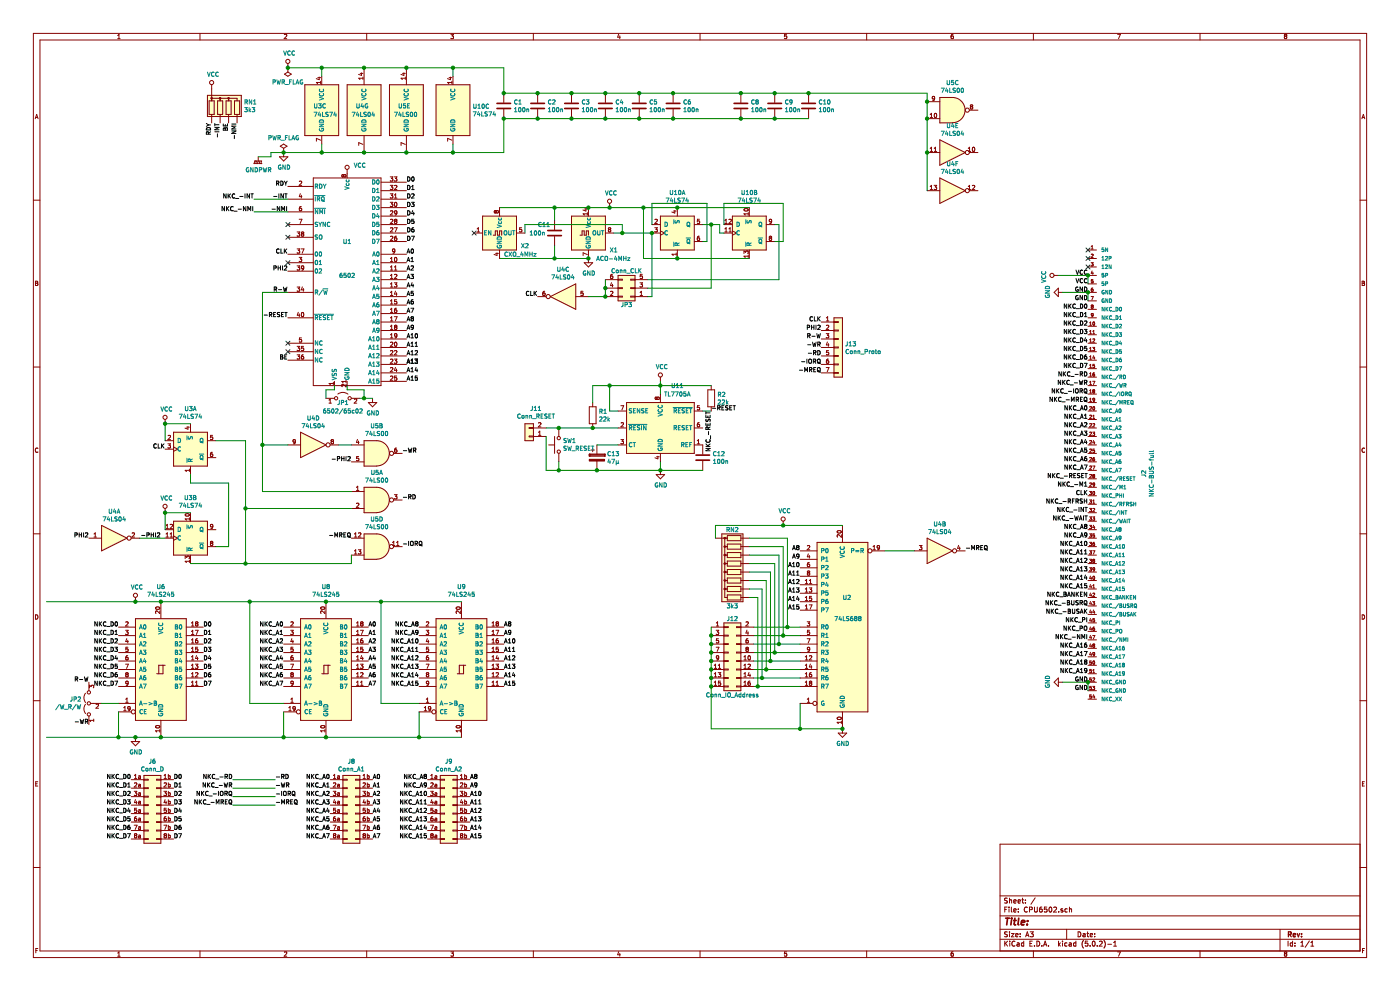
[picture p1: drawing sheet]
EESchema Schematic File Version 4
LIBS:CPU6502-cache
EELAYER 26 0
EELAYER END
$Descr A3 16535 11693
encoding utf-8
Sheet 1 1
Title ""
Date ""
Rev ""
Comp ""
Comment1 ""
Comment2 ""
Comment3 ""
Comment4 ""
$EndDescr
$Comp
L CPU6502-rescue:6502-cbm U1
U 1 1
P 4100 2850
F 0 "U1" H 4100 2850 50  0000 C CNN
F 1 "6502" H 4100 2450 50  0000 C CNN
F 2 "Package_DIP:DIP-40_W15.24mm" H 4100 2850 50  0001 C CNN
F 3 "" H 4100 2850 50  0000 C CNN
	1    4100 2850
	1    0    0    -1  
$EndComp
$Comp
L 74xx:74LS74 U3
U 1 1
P 2250 5300
F 0 "U3" H 2250 5778 50  0000 C CNN
F 1 "74LS74" H 2250 5687 50  0000 C CNN
F 2 "Package_DIP:DIP-14_W7.62mm" H 2250 5300 50  0001 C CNN
F 3 "74xx/74hc_hct74.pdf" H 2250 5300 50  0001 C CNN
	1    2250 5300
	1    0    0    -1  
$EndComp
$Comp
L 74xx:74LS74 U3
U 2 1
P 2250 6350
F 0 "U3" H 2250 6828 50  0000 C CNN
F 1 "74LS74" H 2250 6737 50  0000 C CNN
F 2 "Package_DIP:DIP-14_W7.62mm" H 2250 6350 50  0001 C CNN
F 3 "74xx/74hc_hct74.pdf" H 2250 6350 50  0001 C CNN
	2    2250 6350
	1    0    0    -1  
$EndComp
$Comp
L 74xx:74LS14 U4
U 1 1
P 1350 6350
F 0 "U4" H 1350 6667 50  0000 C CNN
F 1 "74LS04" H 1350 6576 50  0000 C CNN
F 2 "Package_DIP:DIP-14_W7.62mm" H 1350 6350 50  0001 C CNN
F 3 "http://www.ti.com/lit/gpn/sn74LS14" H 1350 6350 50  0001 C CNN
	1    1350 6350
	1    0    0    -1  
$EndComp
$Comp
L 74xx:74LS14 U4
U 4 1
P 3700 5250
F 0 "U4" H 3700 5567 50  0000 C CNN
F 1 "74LS04" H 3700 5476 50  0000 C CNN
F 2 "Package_DIP:DIP-14_W7.62mm" H 3700 5250 50  0001 C CNN
F 3 "http://www.ti.com/lit/gpn/sn74LS14" H 3700 5250 50  0001 C CNN
	4    3700 5250
	1    0    0    -1  
$EndComp
$Comp
L 74xx:74LS14 U4
U 2 1
P 11100 6500
F 0 "U4" H 11100 6817 50  0000 C CNN
F 1 "74LS04" H 11100 6726 50  0000 C CNN
F 2 "Package_DIP:DIP-14_W7.62mm" H 11100 6500 50  0001 C CNN
F 3 "http://www.ti.com/lit/gpn/sn74LS14" H 11100 6500 50  0001 C CNN
	2    11100 6500
	1    0    0    -1  
$EndComp
$Comp
L 74xx:74LS688 U2
U 1 1
P 9950 7400
F 0 "U2" H 9950 7750 50  0000 L CNN
F 1 "74LS688" H 9850 7500 50  0000 L CNN
F 2 "Package_DIP:DIP-20_W7.62mm" H 9950 7400 50  0001 C CNN
F 3 "http://www.ti.com/lit/gpn/sn74LS688" H 9950 7400 50  0001 C CNN
	1    9950 7400
	1    0    0    -1  
$EndComp
Wire Wire Line
	10450 6500 10800 6500
$Comp
L Oscillator:ACO-xxxMHz X1
U 1 1
P 6950 2750
F 0 "X1" H 7300 2550 50  0000 R CNN
F 1 "ACO-4MHz" H 7450 2450 50  0000 R CNN
F 2 "Oscillator:Oscillator_DIP-14" H 7400 2400 50  0001 C CNN
F 3 "http://www.conwin.com/datasheets/cx/cx030.pdf" H 6850 2750 50  0001 C CNN
	1    6950 2750
	1    0    0    -1  
$EndComp
$Comp
L 74xx:74LS00 U5
U 2 1
P 4450 5350
F 0 "U5" H 4450 5675 50  0000 C CNN
F 1 "74LS00" H 4450 5584 50  0000 C CNN
F 2 "Package_DIP:DIP-14_W7.62mm" H 4450 5350 50  0001 C CNN
F 3 "http://www.ti.com/lit/gpn/sn74ls00" H 4450 5350 50  0001 C CNN
	2    4450 5350
	1    0    0    -1  
$EndComp
$Comp
L 74xx:74LS00 U5
U 1 1
P 4450 5900
F 0 "U5" H 4450 6225 50  0000 C CNN
F 1 "74LS00" H 4450 6134 50  0000 C CNN
F 2 "Package_DIP:DIP-14_W7.62mm" H 4450 5900 50  0001 C CNN
F 3 "http://www.ti.com/lit/gpn/sn74ls00" H 4450 5900 50  0001 C CNN
	1    4450 5900
	1    0    0    -1  
$EndComp
$Comp
L 74xx:74LS00 U5
U 4 1
P 4450 6450
F 0 "U5" H 4450 6775 50  0000 C CNN
F 1 "74LS00" H 4450 6684 50  0000 C CNN
F 2 "Package_DIP:DIP-14_W7.62mm" H 4450 6450 50  0001 C CNN
F 3 "http://www.ti.com/lit/gpn/sn74ls00" H 4450 6450 50  0001 C CNN
	4    4450 6450
	1    0    0    -1  
$EndComp
Wire Wire Line
	4000 5250 4150 5250
$Comp
L power:PWR_FLAG #FLG0101
U 1 1
P 3350 1800
F 0 "#FLG0101" H 3350 1875 50  0001 C CNN
F 1 "PWR_FLAG" H 3350 1974 50  0000 C CNN
F 2 "" H 3350 1800 50  0001 C CNN
F 3 "~" H 3350 1800 50  0001 C CNN
	1    3350 1800
	1    0    0    -1  
$EndComp
$Comp
L power:PWR_FLAG #FLG0102
U 1 1
P 3400 800
F 0 "#FLG0102" H 3400 875 50  0001 C CNN
F 1 "PWR_FLAG" H 3400 973 50  0000 C CNN
F 2 "" H 3400 800 50  0001 C CNN
F 3 "~" H 3400 800 50  0001 C CNN
	1    3400 800 
	-1   0    0    1   
$EndComp
$Comp
L power:GND #PWR0101
U 1 1
P 3350 1800
F 0 "#PWR0101" H 3350 1550 50  0001 C CNN
F 1 "GND" H 3355 1627 50  0000 C CNN
F 2 "" H 3350 1800 50  0001 C CNN
F 3 "" H 3350 1800 50  0001 C CNN
	1    3350 1800
	1    0    0    -1  
$EndComp
$Comp
L power:VCC #PWR0102
U 1 1
P 3400 800
F 0 "#PWR0102" H 3400 650 50  0001 C CNN
F 1 "VCC" H 3417 973 50  0000 C CNN
F 2 "" H 3400 800 50  0001 C CNN
F 3 "" H 3400 800 50  0001 C CNN
	1    3400 800 
	1    0    0    -1  
$EndComp
$Comp
L power:GND #PWR0103
U 1 1
P 6950 3050
F 0 "#PWR0103" H 6950 2800 50  0001 C CNN
F 1 "GND" H 6955 2877 50  0000 C CNN
F 2 "" H 6950 3050 50  0001 C CNN
F 3 "" H 6950 3050 50  0001 C CNN
	1    6950 3050
	1    0    0    -1  
$EndComp
$Comp
L power:VCC #PWR0104
U 1 1
P 7200 2450
F 0 "#PWR0104" H 7200 2300 50  0001 C CNN
F 1 "VCC" H 7217 2623 50  0000 C CNN
F 2 "" H 7200 2450 50  0001 C CNN
F 3 "" H 7200 2450 50  0001 C CNN
	1    7200 2450
	1    0    0    -1  
$EndComp
$Comp
L power:GNDPWR #PWR0105
U 1 1
P 3050 1850
F 0 "#PWR0105" H 3050 1650 50  0001 C CNN
F 1 "GNDPWR" H 3054 1696 50  0000 C CNN
F 2 "" H 3050 1800 50  0001 C CNN
F 3 "" H 3050 1800 50  0001 C CNN
	1    3050 1850
	1    0    0    -1  
$EndComp
Wire Wire Line
	3200 1800 3350 1800
Connection ~ 3350 1800
Wire Wire Line
	3050 1850 3200 1850
Wire Wire Line
	3200 1850 3200 1800
$Comp
L power:GND #PWR0106
U 1 1
P 9950 8600
F 0 "#PWR0106" H 9950 8350 50  0001 C CNN
F 1 "GND" H 9955 8427 50  0000 C CNN
F 2 "" H 9950 8600 50  0001 C CNN
F 3 "" H 9950 8600 50  0001 C CNN
	1    9950 8600
	1    0    0    -1  
$EndComp
$Comp
L power:GND #PWR0107
U 1 1
P 4400 4700
F 0 "#PWR0107" H 4400 4450 50  0001 C CNN
F 1 "GND" H 4405 4527 50  0000 C CNN
F 2 "" H 4400 4700 50  0001 C CNN
F 3 "" H 4400 4700 50  0001 C CNN
	1    4400 4700
	1    0    0    -1  
$EndComp
$Comp
L power:VCC #PWR0108
U 1 1
P 9250 6200
F 0 "#PWR0108" H 9250 6050 50  0001 C CNN
F 1 "VCC" H 9267 6373 50  0000 C CNN
F 2 "" H 9250 6200 50  0001 C CNN
F 3 "" H 9250 6200 50  0001 C CNN
	1    9250 6200
	1    0    0    -1  
$EndComp
$Comp
L power:VCC #PWR0109
U 1 1
P 4100 2050
F 0 "#PWR0109" H 4100 1900 50  0001 C CNN
F 1 "VCC" H 4250 2150 50  0000 C CNN
F 2 "" H 4100 2050 50  0001 C CNN
F 3 "" H 4100 2050 50  0001 C CNN
	1    4100 2050
	1    0    0    -1  
$EndComp
Text Label 9450 7100 2    50   ~ 0
A14
Text Label 9450 6900 2    50   ~ 0
A12
Text Label 9450 6700 2    50   ~ 0
A10
Text Label 9450 6500 2    50   ~ 0
A8
Text Label 9450 7200 2    50   ~ 0
A15
Text Label 9450 6600 2    50   ~ 0
A9
Text Label 9450 6800 2    50   ~ 0
A11
Text Label 9450 7000 2    50   ~ 0
A13
Text Label 4800 4500 0    50   ~ 0
A15
Text Label 4800 4400 0    50   ~ 0
A14
Text Label 4800 4300 0    50   ~ 0
A13
Text Label 4800 4200 0    50   ~ 0
A12
Text Label 4800 4300 0    50   ~ 0
A13
Text Label 4800 4100 0    50   ~ 0
A11
Text Label 4800 3000 0    50   ~ 0
A0
Text Label 4800 3100 0    50   ~ 0
A1
Text Label 4800 3200 0    50   ~ 0
A2
Text Label 4800 3300 0    50   ~ 0
A3
Text Label 4800 3400 0    50   ~ 0
A4
Text Label 4800 3500 0    50   ~ 0
A5
Text Label 4800 3600 0    50   ~ 0
A6
Text Label 4800 3700 0    50   ~ 0
A7
Text Label 4800 3800 0    50   ~ 0
A8
Text Label 4800 3900 0    50   ~ 0
A9
Text Label 4800 4000 0    50   ~ 0
A10
Text Label 4800 2150 0    50   ~ 0
D0
Text Label 4800 2250 0    50   ~ 0
D1
Text Label 4800 2350 0    50   ~ 0
D2
Text Label 4800 2450 0    50   ~ 0
D3
Text Label 4800 2550 0    50   ~ 0
D4
Text Label 4800 2650 0    50   ~ 0
D5
Text Label 4800 2750 0    50   ~ 0
D6
Text Label 4800 2850 0    50   ~ 0
D7
Wire Wire Line
	3400 3450 3100 3450
Wire Wire Line
	3100 3450 3100 5250
Wire Wire Line
	3100 5800 4150 5800
Wire Wire Line
	3400 5250 3100 5250
Connection ~ 3100 5250
Wire Wire Line
	3100 5250 3100 5800
Wire Wire Line
	2250 6650 2900 6650
Wire Wire Line
	2550 5200 2900 5200
Wire Wire Line
	2900 5200 2900 6000
Connection ~ 2900 6650
Wire Wire Line
	2900 6650 4150 6650
Wire Wire Line
	4150 6000 2900 6000
Connection ~ 2900 6000
Wire Wire Line
	2900 6000 2900 6650
Wire Wire Line
	1950 5200 1950 5000
Wire Wire Line
	1950 5000 2250 5000
$Comp
L power:VCC #PWR0113
U 1 1
P 1950 5000
F 0 "#PWR0113" H 1950 4850 50  0001 C CNN
F 1 "VCC" H 1967 5173 50  0000 C CNN
F 2 "" H 1950 5000 50  0001 C CNN
F 3 "" H 1950 5000 50  0001 C CNN
	1    1950 5000
	1    0    0    -1  
$EndComp
Connection ~ 1950 5000
Text Label 1950 5300 2    50   ~ 0
CLK
Wire Wire Line
	2250 5600 2250 5700
Wire Wire Line
	2250 5700 2700 5700
Wire Wire Line
	2700 5700 2700 6450
Wire Wire Line
	2700 6450 2550 6450
Wire Wire Line
	1950 6250 1950 6050
Wire Wire Line
	1950 6050 2250 6050
$Comp
L power:VCC #PWR0114
U 1 1
P 1950 6050
F 0 "#PWR0114" H 1950 5900 50  0001 C CNN
F 1 "VCC" H 1967 6223 50  0000 C CNN
F 2 "" H 1950 6050 50  0001 C CNN
F 3 "" H 1950 6050 50  0001 C CNN
	1    1950 6050
	1    0    0    -1  
$EndComp
Connection ~ 1950 6050
$Comp
L Device:C C11
U 1 1
P 6550 2750
F 0 "C11" H 6350 2850 50  0000 L CNN
F 1 "100n" H 6250 2750 50  0000 L CNN
F 2 "Capacitor_THT:C_Disc_D3.0mm_W1.6mm_P2.50mm" H 6588 2600 50  0001 C CNN
F 3 "~" H 6550 2750 50  0001 C CNN
	1    6550 2750
	1    0    0    -1  
$EndComp
Wire Wire Line
	6550 2600 6550 2450
Wire Wire Line
	6550 2450 6950 2450
Connection ~ 6950 2450
Wire Wire Line
	6550 2900 6550 3050
Wire Wire Line
	6550 3050 6950 3050
Connection ~ 6950 3050
Text Label 3400 3200 2    50   ~ 0
PHI2
Text Label 1050 6350 2    50   ~ 0
PHI2
Text Label 4750 5350 0    50   ~ 0
-WR
Text Label 4750 5900 0    50   ~ 0
-RD
Text Label 4750 6450 0    50   ~ 0
-IORQ
Text Label 2600 1450 3    50   ~ 0
-INT
Text Label 2800 1450 3    50   ~ 0
-NMI
Text Label 2500 1450 3    50   ~ 0
RDY
Text Label 2700 1450 3    50   ~ 0
BE
NoConn ~ 3400 4050
NoConn ~ 3400 3100
NoConn ~ 3400 4150
NoConn ~ 3400 2650
NoConn ~ 3400 2800
Text Label 3400 2200 2    50   ~ 0
RDY
Text Label 3400 2350 2    50   ~ 0
-INT
Text Label 3400 2500 2    50   ~ 0
-NMI
Text Label 3400 4250 2    50   ~ 0
BE
Text Label 11400 6500 0    50   ~ 0
-MREQ
Text Label 4150 6350 2    50   ~ 0
-MREQ
Text Label 4150 5450 2    50   ~ 0
-PHI2
Text Label 1900 6350 2    50   ~ 0
-PHI2
Wire Wire Line
	1650 6350 1950 6350
Text Label 3400 3000 2    50   ~ 0
CLK
$Comp
L CPU6502-rescue:NKC-BUS-full-lib-rene J2
U 1 1
P 12450 3500
F 0 "J2" H 14539 2442 50  0000 C CNN
F 1 "NKC-BUS-full" H 14539 2351 50  0000 C CNN
F 2 "rene:NKC-BUS-full" H 12450 3500 50  0001 C CNN
F 3 "" H 12450 3500 50  0001 C CNN
	1    12450 3500
	0    -1   1    0   
$EndComp
$Comp
L power:VCC #PWR0116
U 1 1
P 12500 3250
F 0 "#PWR0116" H 12500 3100 50  0001 C CNN
F 1 "VCC" H 12517 3423 50  0000 C CNN
F 2 "" H 12500 3250 50  0001 C CNN
F 3 "" H 12500 3250 50  0001 C CNN
	1    12500 3250
	0    -1   1    0   
$EndComp
Wire Wire Line
	12850 3350 12850 3250
$Comp
L power:GND #PWR0117
U 1 1
P 12550 3450
F 0 "#PWR0117" H 12550 3200 50  0001 C CNN
F 1 "GND" H 12555 3277 50  0000 C CNN
F 2 "" H 12550 3450 50  0001 C CNN
F 3 "" H 12550 3450 50  0001 C CNN
	1    12550 3450
	0    1    -1   0   
$EndComp
NoConn ~ 12850 2950
NoConn ~ 12850 3050
NoConn ~ 12850 3150
$Comp
L power:GND #PWR0118
U 1 1
P 12550 8050
F 0 "#PWR0118" H 12550 7800 50  0001 C CNN
F 1 "GND" H 12555 7877 50  0000 C CNN
F 2 "" H 12550 8050 50  0001 C CNN
F 3 "" H 12550 8050 50  0001 C CNN
	1    12550 8050
	0    1    -1   0   
$EndComp
Text Label 12850 5850 2    50   ~ 0
CLK
$Comp
L 74xx:74LS74 U3
U 3 1
P 3800 1300
F 0 "U3" H 3700 1350 50  0000 L CNN
F 1 "74LS74" H 3700 1250 50  0000 L CNN
F 2 "Package_DIP:DIP-14_W7.62mm" H 3800 1300 50  0001 C CNN
F 3 "74xx/74hc_hct74.pdf" H 3800 1300 50  0001 C CNN
	3    3800 1300
	1    0    0    -1  
$EndComp
$Comp
L 74xx:74LS04 U4
U 7 1
P 4300 1300
F 0 "U4" H 4200 1350 50  0000 L CNN
F 1 "74LS04" H 4150 1250 50  0000 L CNN
F 2 "Package_DIP:DIP-14_W7.62mm" H 4300 1300 50  0001 C CNN
F 3 "http://www.ti.com/lit/gpn/sn74LS04" H 4300 1300 50  0001 C CNN
	7    4300 1300
	1    0    0    -1  
$EndComp
$Comp
L 74xx:74LS00 U5
U 5 1
P 4800 1300
F 0 "U5" H 4700 1350 50  0000 L CNN
F 1 "74LS00" H 4650 1250 50  0000 L CNN
F 2 "Package_DIP:DIP-14_W7.62mm" H 4800 1300 50  0001 C CNN
F 3 "http://www.ti.com/lit/gpn/sn74ls00" H 4800 1300 50  0001 C CNN
	5    4800 1300
	1    0    0    -1  
$EndComp
Wire Wire Line
	3800 800  3800 900 
Wire Wire Line
	3800 1800 3800 1700
Wire Wire Line
	3800 800  3400 800 
Connection ~ 3800 800 
Connection ~ 3400 800 
Wire Wire Line
	3800 1800 3350 1800
Connection ~ 3800 1800
$Comp
L 74xx:74LS245 U6
U 1 1
P 1900 7900
F 0 "U6" H 1900 8878 50  0000 C CNN
F 1 "74LS245" H 1900 8787 50  0000 C CNN
F 2 "Package_DIP:DIP-20_W7.62mm" H 1900 7900 50  0001 C CNN
F 3 "http://www.ti.com/lit/gpn/sn74LS245" H 1900 7900 50  0001 C CNN
	1    1900 7900
	1    0    0    -1  
$EndComp
Text Label 1400 7400 2    50   ~ 0
NKC_D0
Text Label 1400 7500 2    50   ~ 0
NKC_D1
Text Label 1400 7600 2    50   ~ 0
NKC_D2
Text Label 1400 7700 2    50   ~ 0
NKC_D3
Text Label 1400 7800 2    50   ~ 0
NKC_D4
Text Label 1400 7900 2    50   ~ 0
NKC_D5
Text Label 1400 8000 2    50   ~ 0
NKC_D6
Text Label 1400 8100 2    50   ~ 0
NKC_D7
Text Label 2400 7400 0    50   ~ 0
D0
Text Label 2400 7500 0    50   ~ 0
D1
Text Label 2400 7600 0    50   ~ 0
D2
Text Label 2400 7700 0    50   ~ 0
D3
Text Label 2400 7800 0    50   ~ 0
D4
Text Label 2400 7900 0    50   ~ 0
D5
Text Label 2400 8000 0    50   ~ 0
D6
Text Label 2400 8100 0    50   ~ 0
D7
Text Label 12850 3250 2    50   ~ 0
VCC
Text Label 12850 3350 2    50   ~ 0
VCC
Text Label 12850 3450 2    50   ~ 0
GND
Text Label 12850 3550 2    50   ~ 0
GND
Text Label 12850 3650 2    50   ~ 0
NKC_D0
Text Label 12850 3750 2    50   ~ 0
NKC_D1
Text Label 12850 3850 2    50   ~ 0
NKC_D2
Text Label 12850 3950 2    50   ~ 0
NKC_D3
Text Label 12850 4050 2    50   ~ 0
NKC_D4
Text Label 12850 4150 2    50   ~ 0
NKC_D5
Text Label 12850 4250 2    50   ~ 0
NKC_D6
Text Label 12850 4350 2    50   ~ 0
NKC_D7
Connection ~ 12850 3250
Text Label 12850 4450 2    50   ~ 0
NKC_-RD
Text Label 12850 4550 2    50   ~ 0
NKC_-WR
Text Label 12850 4650 2    50   ~ 0
NKC_-IORQ
Text Label 12850 4750 2    50   ~ 0
NKC_-MREQ
Wire Wire Line
	12850 3250 12500 3250
Wire Wire Line
	12850 3450 12850 3550
Wire Wire Line
	12850 3450 12550 3450
Connection ~ 12850 3450
Text Label 12850 4850 2    50   ~ 0
NKC_A0
Text Label 12850 4950 2    50   ~ 0
NKC_A1
Text Label 12850 5050 2    50   ~ 0
NKC_A2
Text Label 12850 5150 2    50   ~ 0
NKC_A3
Text Label 12850 5250 2    50   ~ 0
NKC_A4
Text Label 12850 5350 2    50   ~ 0
NKC_A5
Text Label 12850 5450 2    50   ~ 0
NKC_A6
Text Label 12850 5550 2    50   ~ 0
NKC_A7
Text Label 12850 6250 2    50   ~ 0
NKC_A8
Text Label 12850 6350 2    50   ~ 0
NKC_A9
Text Label 12850 6450 2    50   ~ 0
NKC_A10
Text Label 12850 6550 2    50   ~ 0
NKC_A11
Text Label 12850 6650 2    50   ~ 0
NKC_A12
Text Label 12850 6750 2    50   ~ 0
NKC_A13
Text Label 12850 6850 2    50   ~ 0
NKC_A14
Text Label 12850 6950 2    50   ~ 0
NKC_A15
Text Label 12850 5650 2    50   ~ 0
NKC_-RESET
Text Label 12850 5750 2    50   ~ 0
NKC_-M1
Text Label 12850 5950 2    50   ~ 0
NKC_-RFRSH
Text Label 12850 6050 2    50   ~ 0
NKC_-INT
Text Label 12850 6150 2    50   ~ 0
NKC_-WAIT
Text Label 12850 7050 2    50   ~ 0
NKC_BANKEN
Text Label 12850 7150 2    50   ~ 0
NKC_-BUSRQ
Text Label 12850 7250 2    50   ~ 0
NKC_-BUSAK
Text Label 12850 7350 2    50   ~ 0
NKC_PI
Text Label 12850 7450 2    50   ~ 0
NKC_PO
Text Label 12850 7550 2    50   ~ 0
NKC_-NMI
Text Label 12850 7650 2    50   ~ 0
NKC_A16
Text Label 12850 7750 2    50   ~ 0
NKC_A17
Text Label 12850 7850 2    50   ~ 0
NKC_A18
Text Label 12850 7950 2    50   ~ 0
NKC_A19
Text Label 12850 8050 2    50   ~ 0
GND
Text Label 12850 8150 2    50   ~ 0
GND
Wire Wire Line
	12850 8050 12850 8150
Wire Wire Line
	12850 8050 12550 8050
Connection ~ 12850 8050
$Comp
L power:VCC #PWR0119
U 1 1
P 1600 7100
F 0 "#PWR0119" H 1600 6950 50  0001 C CNN
F 1 "VCC" H 1617 7273 50  0000 C CNN
F 2 "" H 1600 7100 50  0001 C CNN
F 3 "" H 1600 7100 50  0001 C CNN
	1    1600 7100
	1    0    0    -1  
$EndComp
$Comp
L power:GND #PWR0120
U 1 1
P 1600 8700
F 0 "#PWR0120" H 1600 8450 50  0001 C CNN
F 1 "GND" H 1605 8527 50  0000 C CNN
F 2 "" H 1600 8700 50  0001 C CNN
F 3 "" H 1600 8700 50  0001 C CNN
	1    1600 8700
	1    0    0    -1  
$EndComp
Wire Wire Line
	1600 7100 1900 7100
Wire Wire Line
	1600 8700 1900 8700
Connection ~ 1900 7100
Connection ~ 1900 8700
Text Label 3350 7400 2    50   ~ 0
NKC_A0
Text Label 3350 7500 2    50   ~ 0
NKC_A1
Text Label 3350 7600 2    50   ~ 0
NKC_A2
Text Label 3350 7700 2    50   ~ 0
NKC_A3
Text Label 3350 7800 2    50   ~ 0
NKC_A4
Text Label 3350 7900 2    50   ~ 0
NKC_A5
Text Label 3350 8000 2    50   ~ 0
NKC_A6
Text Label 3350 8100 2    50   ~ 0
NKC_A7
Text Label 4350 7400 0    50   ~ 0
A0
Text Label 4350 7500 0    50   ~ 0
A1
Text Label 4350 7600 0    50   ~ 0
A2
Text Label 4350 7700 0    50   ~ 0
A3
Text Label 4350 7800 0    50   ~ 0
A4
Text Label 4350 7900 0    50   ~ 0
A5
Text Label 4350 8000 0    50   ~ 0
A6
Text Label 4350 8100 0    50   ~ 0
A7
Text Label 4950 7400 2    50   ~ 0
NKC_A8
Text Label 4950 7500 2    50   ~ 0
NKC_A9
Text Label 4950 7600 2    50   ~ 0
NKC_A10
Text Label 4950 7700 2    50   ~ 0
NKC_A11
Text Label 4950 7800 2    50   ~ 0
NKC_A12
Text Label 4950 7900 2    50   ~ 0
NKC_A13
Text Label 4950 8000 2    50   ~ 0
NKC_A14
Text Label 4950 8100 2    50   ~ 0
NKC_A15
Text Label 5950 7400 0    50   ~ 0
A8
Text Label 5950 7500 0    50   ~ 0
A9
Text Label 5950 7600 0    50   ~ 0
A10
Text Label 5950 7700 0    50   ~ 0
A11
Text Label 5950 7800 0    50   ~ 0
A12
Text Label 5950 7900 0    50   ~ 0
A13
Text Label 5950 8000 0    50   ~ 0
A14
Text Label 5950 8100 0    50   ~ 0
A15
$Comp
L Device:R_Network04 RN1
U 1 1
P 2700 1250
F 0 "RN1" H 2880 1296 50  0000 L CNN
F 1 "3k3" H 2880 1205 50  0000 L CNN
F 2 "Resistor_THT:R_Array_SIP5" V 2975 1250 50  0001 C CNN
F 3 "http://www.vishay.com/docs/31509/csc.pdf" H 2700 1250 50  0001 C CNN
	1    2700 1250
	1    0    0    -1  
$EndComp
$Comp
L power:VCC #PWR0115
U 1 1
P 2500 1050
F 0 "#PWR0115" H 2500 900 50  0001 C CNN
F 1 "VCC" H 2517 1223 50  0000 C CNN
F 2 "" H 2500 1050 50  0001 C CNN
F 3 "" H 2500 1050 50  0001 C CNN
	1    2500 1050
	1    0    0    -1  
$EndComp
Connection ~ 4300 800 
Wire Wire Line
	4300 800  3800 800 
Connection ~ 4300 1800
Wire Wire Line
	4300 1800 3800 1800
Wire Wire Line
	4300 1800 4800 1800
Wire Wire Line
	4300 800  4800 800 
$Comp
L Device:C C1
U 1 1
P 5950 1250
F 0 "C1" H 6065 1296 50  0000 L CNN
F 1 "100n" H 6065 1205 50  0000 L CNN
F 2 "Capacitor_THT:C_Disc_D3.0mm_W1.6mm_P2.50mm" H 5988 1100 50  0001 C CNN
F 3 "~" H 5950 1250 50  0001 C CNN
	1    5950 1250
	1    0    0    -1  
$EndComp
$Comp
L Device:C C2
U 1 1
P 6350 1250
F 0 "C2" H 6465 1296 50  0000 L CNN
F 1 "100n" H 6465 1205 50  0000 L CNN
F 2 "Capacitor_THT:C_Disc_D3.0mm_W1.6mm_P2.50mm" H 6388 1100 50  0001 C CNN
F 3 "~" H 6350 1250 50  0001 C CNN
	1    6350 1250
	1    0    0    -1  
$EndComp
$Comp
L Device:C C3
U 1 1
P 6750 1250
F 0 "C3" H 6865 1296 50  0000 L CNN
F 1 "100n" H 6865 1205 50  0000 L CNN
F 2 "Capacitor_THT:C_Disc_D3.0mm_W1.6mm_P2.50mm" H 6788 1100 50  0001 C CNN
F 3 "~" H 6750 1250 50  0001 C CNN
	1    6750 1250
	1    0    0    -1  
$EndComp
$Comp
L Device:C C4
U 1 1
P 7150 1250
F 0 "C4" H 7265 1296 50  0000 L CNN
F 1 "100n" H 7265 1205 50  0000 L CNN
F 2 "Capacitor_THT:C_Disc_D3.0mm_W1.6mm_P2.50mm" H 7188 1100 50  0001 C CNN
F 3 "~" H 7150 1250 50  0001 C CNN
	1    7150 1250
	1    0    0    -1  
$EndComp
$Comp
L Device:C C5
U 1 1
P 7550 1250
F 0 "C5" H 7665 1296 50  0000 L CNN
F 1 "100n" H 7665 1205 50  0000 L CNN
F 2 "Capacitor_THT:C_Disc_D3.0mm_W1.6mm_P2.50mm" H 7588 1100 50  0001 C CNN
F 3 "~" H 7550 1250 50  0001 C CNN
	1    7550 1250
	1    0    0    -1  
$EndComp
$Comp
L Device:C C6
U 1 1
P 7950 1250
F 0 "C6" H 8065 1296 50  0000 L CNN
F 1 "100n" H 8065 1205 50  0000 L CNN
F 2 "Capacitor_THT:C_Disc_D3.0mm_W1.6mm_P2.50mm" H 7988 1100 50  0001 C CNN
F 3 "~" H 7950 1250 50  0001 C CNN
	1    7950 1250
	1    0    0    -1  
$EndComp
$Comp
L Device:C C8
U 1 1
P 8750 1250
F 0 "C8" H 8865 1296 50  0000 L CNN
F 1 "100n" H 8865 1205 50  0000 L CNN
F 2 "Capacitor_THT:C_Disc_D3.0mm_W1.6mm_P2.50mm" H 8788 1100 50  0001 C CNN
F 3 "~" H 8750 1250 50  0001 C CNN
	1    8750 1250
	1    0    0    -1  
$EndComp
$Comp
L Device:C C9
U 1 1
P 9150 1250
F 0 "C9" H 9265 1296 50  0000 L CNN
F 1 "100n" H 9265 1205 50  0000 L CNN
F 2 "Capacitor_THT:C_Disc_D3.0mm_W1.6mm_P2.50mm" H 9188 1100 50  0001 C CNN
F 3 "~" H 9150 1250 50  0001 C CNN
	1    9150 1250
	1    0    0    -1  
$EndComp
Wire Wire Line
	5950 1100 6350 1100
Wire Wire Line
	6350 1100 6750 1100
Connection ~ 6350 1100
Connection ~ 6750 1100
Wire Wire Line
	6750 1100 7150 1100
Connection ~ 7150 1100
Wire Wire Line
	7150 1100 7550 1100
Connection ~ 7550 1100
Wire Wire Line
	7550 1100 7950 1100
Connection ~ 7950 1100
Connection ~ 8750 1100
Wire Wire Line
	8750 1100 9150 1100
Wire Wire Line
	5950 1400 6350 1400
Connection ~ 6350 1400
Wire Wire Line
	6350 1400 6750 1400
Connection ~ 6750 1400
Wire Wire Line
	6750 1400 7150 1400
Connection ~ 7150 1400
Wire Wire Line
	7150 1400 7550 1400
Connection ~ 7550 1400
Wire Wire Line
	7550 1400 7950 1400
Connection ~ 7950 1400
Connection ~ 8750 1400
Wire Wire Line
	8750 1400 9150 1400
Wire Wire Line
	4800 800  5350 800 
Wire Wire Line
	5950 800  5950 1100
Connection ~ 4800 800 
Connection ~ 5950 1100
Wire Wire Line
	4800 1800 5350 1800
Wire Wire Line
	5950 1800 5950 1400
Connection ~ 4800 1800
Connection ~ 5950 1400
$Comp
L Connector_Generic:Conn_02x08_Row_Letter_Last J6
U 1 1
P 1750 9500
F 0 "J6" H 1800 10017 50  0000 C CNN
F 1 "Conn_D" H 1800 9926 50  0000 C CNN
F 2 "rene:Lötbrücke_8_2" H 1750 9500 50  0001 C CNN
F 3 "~" H 1750 9500 50  0001 C CNN
	1    1750 9500
	1    0    0    -1  
$EndComp
Text Label 1550 9200 2    50   ~ 0
NKC_D0
Text Label 1550 9300 2    50   ~ 0
NKC_D1
Text Label 1550 9400 2    50   ~ 0
NKC_D2
Text Label 1550 9500 2    50   ~ 0
NKC_D3
Text Label 1550 9600 2    50   ~ 0
NKC_D4
Text Label 1550 9700 2    50   ~ 0
NKC_D5
Text Label 1550 9800 2    50   ~ 0
NKC_D6
Text Label 1550 9900 2    50   ~ 0
NKC_D7
Text Label 2050 9200 0    50   ~ 0
D0
Text Label 2050 9300 0    50   ~ 0
D1
Text Label 2050 9400 0    50   ~ 0
D2
Text Label 2050 9500 0    50   ~ 0
D3
Text Label 2050 9600 0    50   ~ 0
D4
Text Label 2050 9700 0    50   ~ 0
D5
Text Label 2050 9800 0    50   ~ 0
D6
Text Label 2050 9900 0    50   ~ 0
D7
Text Label 2750 9200 2    50   ~ 0
NKC_-RD
Text Label 2750 9300 2    50   ~ 0
NKC_-WR
Text Label 2750 9400 2    50   ~ 0
NKC_-IORQ
Text Label 2750 9500 2    50   ~ 0
NKC_-MREQ
Text Label 3250 9200 0    50   ~ 0
-RD
Text Label 3250 9300 0    50   ~ 0
-WR
Text Label 3250 9400 0    50   ~ 0
-IORQ
Text Label 3250 9500 0    50   ~ 0
-MREQ
$Comp
L Connector_Generic:Conn_02x08_Row_Letter_Last J8
U 1 1
P 4100 9500
F 0 "J8" H 4150 10017 50  0000 C CNN
F 1 "Conn_A1" H 4150 9926 50  0000 C CNN
F 2 "rene:Lötbrücke_8_2" H 4100 9500 50  0001 C CNN
F 3 "~" H 4100 9500 50  0001 C CNN
	1    4100 9500
	1    0    0    -1  
$EndComp
Text Label 3900 9200 2    50   ~ 0
NKC_A0
Text Label 3900 9300 2    50   ~ 0
NKC_A1
Text Label 3900 9400 2    50   ~ 0
NKC_A2
Text Label 3900 9500 2    50   ~ 0
NKC_A3
Text Label 3900 9600 2    50   ~ 0
NKC_A4
Text Label 3900 9700 2    50   ~ 0
NKC_A5
Text Label 3900 9800 2    50   ~ 0
NKC_A6
Text Label 3900 9900 2    50   ~ 0
NKC_A7
Text Label 4400 9200 0    50   ~ 0
A0
Text Label 4400 9300 0    50   ~ 0
A1
Text Label 4400 9400 0    50   ~ 0
A2
Text Label 4400 9500 0    50   ~ 0
A3
Text Label 4400 9600 0    50   ~ 0
A4
Text Label 4400 9700 0    50   ~ 0
A5
Text Label 4400 9800 0    50   ~ 0
A6
Text Label 4400 9900 0    50   ~ 0
A7
$Comp
L Connector_Generic:Conn_02x08_Row_Letter_Last J9
U 1 1
P 5250 9500
F 0 "J9" H 5300 10017 50  0000 C CNN
F 1 "Conn_A2" H 5300 9926 50  0000 C CNN
F 2 "rene:Lötbrücke_8_2" H 5250 9500 50  0001 C CNN
F 3 "~" H 5250 9500 50  0001 C CNN
	1    5250 9500
	1    0    0    -1  
$EndComp
Text Label 5050 9200 2    50   ~ 0
NKC_A8
Text Label 5050 9300 2    50   ~ 0
NKC_A9
Text Label 5050 9400 2    50   ~ 0
NKC_A10
Text Label 5050 9500 2    50   ~ 0
NKC_A11
Text Label 5050 9600 2    50   ~ 0
NKC_A12
Text Label 5050 9700 2    50   ~ 0
NKC_A13
Text Label 5050 9800 2    50   ~ 0
NKC_A14
Text Label 5050 9900 2    50   ~ 0
NKC_A15
Text Label 5550 9200 0    50   ~ 0
A8
Text Label 5550 9300 0    50   ~ 0
A9
Text Label 5550 9400 0    50   ~ 0
A10
Text Label 5550 9500 0    50   ~ 0
A11
Text Label 5550 9600 0    50   ~ 0
A12
Text Label 5550 9700 0    50   ~ 0
A13
Text Label 5550 9800 0    50   ~ 0
A14
Text Label 5550 9900 0    50   ~ 0
A15
Text Label 1050 8550 2    50   ~ 0
-WR
$Comp
L 74xx:74LS74 U10
U 1 1
P 8000 2750
F 0 "U10" H 8000 3228 50  0000 C CNN
F 1 "74LS74" H 8000 3137 50  0000 C CNN
F 2 "Package_DIP:DIP-14_W7.62mm" H 8000 2750 50  0001 C CNN
F 3 "74xx/74hc_hct74.pdf" H 8000 2750 50  0001 C CNN
	1    8000 2750
	1    0    0    -1  
$EndComp
Wire Wire Line
	7700 2650 7700 2400
Wire Wire Line
	7700 2400 8350 2400
Wire Wire Line
	8350 2400 8350 2850
Wire Wire Line
	8350 2850 8300 2850
Wire Wire Line
	7600 3050 7600 2450
Wire Wire Line
	7600 2450 8000 2450
Wire Wire Line
	7600 2450 7200 2450
Connection ~ 7600 2450
Connection ~ 7200 2450
Wire Wire Line
	6950 2450 7200 2450
Wire Wire Line
	8400 2650 8300 2650
$Comp
L 74xx:74LS14 U4
U 3 1
P 6650 3500
F 0 "U4" H 6650 3183 50  0000 C CNN
F 1 "74LS04" H 6650 3274 50  0000 C CNN
F 2 "Package_DIP:DIP-14_W7.62mm" H 6650 3500 50  0001 C CNN
F 3 "http://www.ti.com/lit/gpn/sn74LS14" H 6650 3500 50  0001 C CNN
	3    6650 3500
	-1   0    0    1   
$EndComp
Text Label 6350 3500 2    50   ~ 0
CLK
$Comp
L 74xx:74LS74 U10
U 3 1
P 5350 1300
F 0 "U10" H 5580 1346 50  0000 L CNN
F 1 "74LS74" H 5580 1255 50  0000 L CNN
F 2 "Package_DIP:DIP-14_W7.62mm" H 5350 1300 50  0001 C CNN
F 3 "74xx/74hc_hct74.pdf" H 5350 1300 50  0001 C CNN
	3    5350 1300
	1    0    0    -1  
$EndComp
Wire Wire Line
	5350 900  5350 800 
Connection ~ 5350 800 
Wire Wire Line
	5350 800  5950 800 
Wire Wire Line
	5350 1700 5350 1800
Connection ~ 5350 1800
Wire Wire Line
	5350 1800 5950 1800
$Comp
L Device:C C10
U 1 1
P 9550 1250
F 0 "C10" H 9665 1296 50  0000 L CNN
F 1 "100n" H 9665 1205 50  0000 L CNN
F 2 "Capacitor_THT:C_Disc_D3.0mm_W1.6mm_P2.50mm" H 9588 1100 50  0001 C CNN
F 3 "~" H 9550 1250 50  0001 C CNN
	1    9550 1250
	1    0    0    -1  
$EndComp
Wire Wire Line
	9550 1100 9150 1100
Connection ~ 9150 1100
Wire Wire Line
	9550 1400 9150 1400
Connection ~ 9150 1400
$Comp
L Power_Supervisor:TL7705A U11
U 1 1
P 7800 5050
F 0 "U11" H 8000 5550 50  0000 C CNN
F 1 "TL7705A" H 8000 5450 50  0000 C CNN
F 2 "Package_DIP:DIP-8_W7.62mm" H 7800 5050 50  0001 C CNN
F 3 "http://www.ti.com.cn/cn/lit/ds/symlink/tl7705a.pdf" H 7800 5050 50  0001 C CNN
	1    7800 5050
	1    0    0    -1  
$EndComp
$Comp
L power:GND #PWR0122
U 1 1
P 7800 5550
F 0 "#PWR0122" H 7800 5300 50  0001 C CNN
F 1 "GND" H 7805 5377 50  0000 C CNN
F 2 "" H 7800 5550 50  0001 C CNN
F 3 "" H 7800 5550 50  0001 C CNN
	1    7800 5550
	1    0    0    -1  
$EndComp
$Comp
L power:VCC #PWR0123
U 1 1
P 7800 4500
F 0 "#PWR0123" H 7800 4350 50  0001 C CNN
F 1 "VCC" H 7817 4673 50  0000 C CNN
F 2 "" H 7800 4500 50  0001 C CNN
F 3 "" H 7800 4500 50  0001 C CNN
	1    7800 4500
	1    0    0    -1  
$EndComp
$Comp
L Device:C C12
U 1 1
P 8300 5400
F 0 "C12" H 8415 5446 50  0000 L CNN
F 1 "100n" H 8415 5355 50  0000 L CNN
F 2 "Capacitor_THT:C_Disc_D3.0mm_W1.6mm_P2.50mm" H 8338 5250 50  0001 C CNN
F 3 "~" H 8300 5400 50  0001 C CNN
	1    8300 5400
	1    0    0    -1  
$EndComp
Wire Wire Line
	7300 4850 7200 4850
Connection ~ 7800 4550
$Comp
L Device:R R2
U 1 1
P 8400 4700
F 0 "R2" H 8470 4746 50  0000 L CNN
F 1 "22k" H 8470 4655 50  0000 L CNN
F 2 "Resistor_THT:R_Axial_DIN0207_L6.3mm_D2.5mm_P2.54mm_Vertical" V 8330 4700 50  0001 C CNN
F 3 "~" H 8400 4700 50  0001 C CNN
	1    8400 4700
	1    0    0    -1  
$EndComp
$Comp
L Device:R R1
U 1 1
P 7000 4900
F 0 "R1" H 7070 4946 50  0000 L CNN
F 1 "22k" H 7070 4855 50  0000 L CNN
F 2 "Resistor_THT:R_Axial_DIN0207_L6.3mm_D2.5mm_P2.54mm_Vertical" V 6930 4900 50  0001 C CNN
F 3 "~" H 7000 4900 50  0001 C CNN
	1    7000 4900
	1    0    0    -1  
$EndComp
Wire Wire Line
	8300 4850 8400 4850
Wire Wire Line
	8400 4550 7800 4550
Wire Wire Line
	7800 4500 7800 4550
Wire Wire Line
	7800 4550 7800 4650
Wire Wire Line
	7200 4550 7800 4550
Wire Wire Line
	7200 4550 7200 4850
Wire Wire Line
	7000 4750 7000 4550
Wire Wire Line
	7000 4550 7200 4550
Connection ~ 7200 4550
Wire Wire Line
	7000 5050 7300 5050
Wire Wire Line
	7800 5550 8300 5550
Wire Wire Line
	7800 5450 7800 5550
Connection ~ 7800 5550
$Comp
L Device:CP C13
U 1 1
P 7050 5400
F 0 "C13" H 7168 5446 50  0000 L CNN
F 1 "47µ" H 7168 5355 50  0000 L CNN
F 2 "Capacitor_THT:CP_Radial_D8.0mm_P3.50mm" H 7088 5250 50  0001 C CNN
F 3 "~" H 7050 5400 50  0001 C CNN
	1    7050 5400
	1    0    0    -1  
$EndComp
Wire Wire Line
	7300 5250 7050 5250
Wire Wire Line
	7050 5550 7800 5550
Text Label 8400 4850 0    50   ~ 0
-RESET
$Comp
L Connector_Generic:Conn_01x02 J11
U 1 1
P 6250 5150
F 0 "J11" H 6170 4825 50  0000 C CNN
F 1 "Conn_RESET" H 6170 4916 50  0000 C CNN
F 2 "Connector_PinHeader_2.54mm:PinHeader_1x02_P2.54mm_Horizontal" H 6250 5150 50  0001 C CNN
F 3 "~" H 6250 5150 50  0001 C CNN
	1    6250 5150
	-1   0    0    1   
$EndComp
Wire Wire Line
	6450 5550 6450 5150
$Comp
L Switch:SW_Push SW1
U 1 1
P 6600 5250
F 0 "SW1" V 6646 5202 50  0000 R CNN
F 1 "SW_RESET" V 6555 5202 50  0000 R CNN
F 2 "Button_Switch_THT:SW_PUSH_6mm" H 6600 5450 50  0001 C CNN
F 3 "" H 6600 5450 50  0001 C CNN
	1    6600 5250
	0    -1   -1   0   
$EndComp
Connection ~ 6600 5050
Wire Wire Line
	6600 5050 6450 5050
Wire Wire Line
	6600 5450 6600 5550
Connection ~ 6600 5550
Wire Wire Line
	6600 5550 6450 5550
Wire Wire Line
	6600 5050 7000 5050
Connection ~ 7000 5050
Wire Wire Line
	6600 5550 7050 5550
Connection ~ 7050 5550
Text Label 3400 3750 2    50   ~ 0
-RESET
Text Label 8400 4850 3    50   ~ 0
NKC_-RESET
$Comp
L Jumper:Jumper_2_Open JP1
U 1 1
P 4050 4700
F 0 "JP1" H 4050 4650 50  0000 C CNN
F 1 "6502/65c02" H 4050 4550 50  0000 C CNN
F 2 "Connector_PinHeader_2.54mm:PinHeader_1x02_P2.54mm_Vertical" H 4050 4700 50  0001 C CNN
F 3 "~" H 4050 4700 50  0001 C CNN
	1    4050 4700
	1    0    0    -1  
$EndComp
Wire Wire Line
	3950 4550 3950 4600
Wire Wire Line
	3950 4600 3850 4600
Wire Wire Line
	3850 4600 3850 4700
Wire Wire Line
	4100 4550 4100 4600
Wire Wire Line
	4100 4600 4300 4600
Wire Wire Line
	4300 4600 4300 4700
Wire Wire Line
	4300 4700 4250 4700
Wire Wire Line
	4300 4700 4400 4700
Connection ~ 4300 4700
$Comp
L Jumper:Jumper_3_Open JP2
U 1 1
P 1050 8300
F 0 "JP2" V 1096 8386 50  0000 L CNN
F 1 "/W_R/W" V 1005 8386 50  0000 L CNN
F 2 "Connector_PinHeader_2.54mm:PinHeader_1x03_P2.54mm_Vertical" H 1050 8300 50  0001 C CNN
F 3 "~" H 1050 8300 50  0001 C CNN
	1    1050 8300
	0    -1   -1   0   
$EndComp
Text Label 3400 3450 2    50   ~ 0
R-W
Text Label 1050 8050 2    50   ~ 0
R-W
Wire Wire Line
	1200 8300 1400 8300
Text Label 3000 2350 2    50   ~ 0
NKC_-INT
Text Label 3000 2500 2    50   ~ 0
NKC_-NMI
Wire Wire Line
	3400 2350 3000 2350
Wire Wire Line
	3400 2500 3000 2500
$Comp
L 74xx:74LS74 U10
U 2 1
P 8850 2750
F 0 "U10" H 8850 3228 50  0000 C CNN
F 1 "74LS74" H 8850 3137 50  0000 C CNN
F 2 "Package_DIP:DIP-14_W7.62mm" H 8850 2750 50  0001 C CNN
F 3 "74xx/74hc_hct74.pdf" H 8850 2750 50  0001 C CNN
	2    8850 2750
	1    0    0    -1  
$EndComp
Wire Wire Line
	9250 2850 9150 2850
Wire Wire Line
	8400 2650 8500 2650
Wire Wire Line
	8500 2650 8500 2750
Wire Wire Line
	8500 2750 8550 2750
Connection ~ 8400 2650
Wire Wire Line
	8550 2400 9250 2400
Wire Wire Line
	8550 2400 8550 2650
Wire Wire Line
	9250 2400 9250 2850
Wire Wire Line
	8850 2450 8000 2450
Connection ~ 8000 2450
Wire Wire Line
	8850 3050 8000 3050
Connection ~ 8000 3050
Wire Wire Line
	7600 3050 8000 3050
$Comp
L Connector_Generic:Conn_02x03_Odd_Even JP3
U 1 1
P 7450 3400
F 0 "JP3" H 7500 3600 50  0000 C CNN
F 1 "Conn_CLK" H 7500 3200 50  0000 C CNN
F 2 "Connector_PinHeader_2.54mm:PinHeader_2x03_P2.54mm_Vertical" H 7450 3400 50  0001 C CNN
F 3 "~" H 7450 3400 50  0001 C CNN
	1    7450 3400
	-1   0    0    1   
$EndComp
Wire Wire Line
	7250 2750 7350 2750
Wire Wire Line
	8400 3400 7650 3400
Wire Wire Line
	8400 2650 8400 3400
Wire Wire Line
	9150 2650 9200 2650
Wire Wire Line
	9200 2650 9200 3300
Wire Wire Line
	9200 3300 7650 3300
Wire Wire Line
	7700 2750 7700 3500
Wire Wire Line
	7700 3500 7650 3500
Connection ~ 7700 2750
Wire Wire Line
	4150 6650 4150 6550
$Comp
L 74xx:74LS00 U5
U 3 1
P 11250 1300
F 0 "U5" H 11250 1625 50  0000 C CNN
F 1 "74LS00" H 11250 1534 50  0000 C CNN
F 2 "Package_DIP:DIP-14_W7.62mm" H 11250 1300 50  0001 C CNN
F 3 "http://www.ti.com/lit/gpn/sn74ls00" H 11250 1300 50  0001 C CNN
	3    11250 1300
	1    0    0    -1  
$EndComp
$Comp
L 74xx:74LS04 U4
U 5 1
P 11250 1800
F 0 "U4" H 11250 2117 50  0000 C CNN
F 1 "74LS04" H 11250 2026 50  0000 C CNN
F 2 "Package_DIP:DIP-14_W7.62mm" H 11250 1800 50  0001 C CNN
F 3 "http://www.ti.com/lit/gpn/sn74LS04" H 11250 1800 50  0001 C CNN
	5    11250 1800
	1    0    0    -1  
$EndComp
$Comp
L 74xx:74LS04 U4
U 6 1
P 11250 2250
F 0 "U4" H 11250 2567 50  0000 C CNN
F 1 "74LS04" H 11250 2476 50  0000 C CNN
F 2 "Package_DIP:DIP-14_W7.62mm" H 11250 2250 50  0001 C CNN
F 3 "http://www.ti.com/lit/gpn/sn74LS04" H 11250 2250 50  0001 C CNN
	6    11250 2250
	1    0    0    -1  
$EndComp
Wire Wire Line
	10950 2250 10950 1800
Wire Wire Line
	10950 1800 10950 1400
Connection ~ 10950 1800
Wire Wire Line
	10950 1200 10950 1400
Connection ~ 10950 1400
Wire Wire Line
	10950 1200 10950 1100
Wire Wire Line
	10950 1100 9550 1100
Connection ~ 10950 1200
Connection ~ 9550 1100
$Comp
L Device:R_Network08 RN2
U 1 1
P 8650 6750
F 0 "RN2" V 8150 6750 50  0000 C CNN
F 1 "3k3" V 9050 6750 50  0000 C CNN
F 2 "Resistor_THT:R_Array_SIP9" V 9125 6750 50  0001 C CNN
F 3 "http://www.vishay.com/docs/31509/csc.pdf" H 8650 6750 50  0001 C CNN
	1    8650 6750
	0    -1   1    0   
$EndComp
Wire Wire Line
	9950 6200 9250 6200
Wire Wire Line
	8450 6200 8450 6350
Connection ~ 9250 6200
Wire Wire Line
	9250 6200 8450 6200
Wire Wire Line
	8400 8600 9450 8600
Connection ~ 9950 8600
Wire Wire Line
	9450 8300 9450 8600
Connection ~ 9450 8600
Wire Wire Line
	9450 8600 9950 8600
Wire Wire Line
	8900 7400 9300 7400
Wire Wire Line
	8900 7700 9150 7700
Wire Wire Line
	8900 7800 9100 7800
Wire Wire Line
	8900 7900 9050 7900
Wire Wire Line
	8900 8000 9000 8000
Wire Wire Line
	8900 8100 8950 8100
Wire Wire Line
	8850 7050 8950 7050
Wire Wire Line
	8950 7050 8950 8100
Connection ~ 8950 8100
Wire Wire Line
	8950 8100 9450 8100
Wire Wire Line
	8850 6950 9000 6950
Wire Wire Line
	9000 6950 9000 8000
Connection ~ 9000 8000
Wire Wire Line
	9000 8000 9450 8000
Wire Wire Line
	8850 6850 9050 6850
Wire Wire Line
	9050 6850 9050 7900
Connection ~ 9050 7900
Wire Wire Line
	9050 7900 9450 7900
Wire Wire Line
	8850 6750 9100 6750
Wire Wire Line
	9100 6750 9100 7800
Connection ~ 9100 7800
Wire Wire Line
	9100 7800 9450 7800
Wire Wire Line
	8850 6650 9150 6650
Wire Wire Line
	9150 6650 9150 7600
Wire Wire Line
	8850 6550 9200 6550
Wire Wire Line
	9150 7600 9150 7700
Connection ~ 9150 7700
Wire Wire Line
	9150 7700 9450 7700
Wire Wire Line
	8850 6450 9250 6450
Wire Wire Line
	9250 6450 9250 7500
Wire Wire Line
	9250 7500 9450 7500
Wire Wire Line
	8850 6350 9300 6350
Wire Wire Line
	9300 6350 9300 7400
Connection ~ 9300 7400
Wire Wire Line
	9300 7400 9450 7400
Wire Wire Line
	8900 7500 9250 7500
Connection ~ 9250 7500
Wire Wire Line
	8900 7600 9200 7600
Wire Wire Line
	9200 6550 9200 7600
Connection ~ 9200 7600
Wire Wire Line
	9200 7600 9450 7600
$Comp
L Connector_Generic:Conn_02x08_Odd_Even J12
U 1 1
P 8600 7700
F 0 "J12" H 8650 8100 50  0000 C CNN
F 1 "Conn_IO_Address" H 8650 7200 50  0000 C CNN
F 2 "rene:PinHeader_2x08_P2.54mm_Vertical-gespiegelt" H 8600 7700 50  0001 C CNN
F 3 "~" H 8600 7700 50  0001 C CNN
	1    8600 7700
	1    0    0    -1  
$EndComp
Wire Wire Line
	8400 8100 8400 8600
Wire Wire Line
	8400 8100 8400 8000
Connection ~ 8400 8100
Connection ~ 8400 7500
Wire Wire Line
	8400 7500 8400 7400
Connection ~ 8400 7600
Wire Wire Line
	8400 7600 8400 7500
Connection ~ 8400 7700
Wire Wire Line
	8400 7700 8400 7600
Connection ~ 8400 7800
Wire Wire Line
	8400 7800 8400 7700
Connection ~ 8400 7900
Wire Wire Line
	8400 7900 8400 7800
Connection ~ 8400 8000
Wire Wire Line
	8400 8000 8400 7900
Wire Wire Line
	2750 9200 3250 9200
Wire Wire Line
	2750 9300 3250 9300
Wire Wire Line
	2750 9400 3250 9400
Wire Wire Line
	2750 9500 3250 9500
Wire Wire Line
	7950 1100 8750 1100
Wire Wire Line
	7950 1400 8750 1400
Wire Wire Line
	7150 3300 7150 3400
Wire Wire Line
	7150 3400 7150 3500
Wire Wire Line
	6950 3500 7150 3500
Connection ~ 7150 3400
Connection ~ 7150 3500
$Comp
L 74xx:74LS245 U8
U 1 1
P 3850 7900
F 0 "U8" H 3850 8878 50  0000 C CNN
F 1 "74LS245" H 3850 8787 50  0000 C CNN
F 2 "Package_DIP:DIP-20_W7.62mm" H 3850 7900 50  0001 C CNN
F 3 "http://www.ti.com/lit/gpn/sn74LS245" H 3850 7900 50  0001 C CNN
	1    3850 7900
	1    0    0    -1  
$EndComp
Wire Wire Line
	550  8700 1400 8700
Wire Wire Line
	550  7100 1600 7100
Connection ~ 3850 8700
Wire Wire Line
	3850 8700 4950 8700
Connection ~ 3850 7100
Wire Wire Line
	3850 7100 4500 7100
Wire Wire Line
	3350 8400 3350 8700
Connection ~ 3350 8700
Wire Wire Line
	3350 8700 3850 8700
Connection ~ 4950 8700
Wire Wire Line
	4950 8700 5450 8700
Wire Wire Line
	4950 8400 4950 8700
$Comp
L 74xx:74LS245 U9
U 1 1
P 5450 7900
F 0 "U9" H 5450 8878 50  0000 C CNN
F 1 "74LS245" H 5450 8787 50  0000 C CNN
F 2 "Package_DIP:DIP-20_W7.62mm" H 5450 7900 50  0001 C CNN
F 3 "http://www.ti.com/lit/gpn/sn74LS245" H 5450 7900 50  0001 C CNN
	1    5450 7900
	1    0    0    -1  
$EndComp
Wire Wire Line
	1400 8700 1600 8700
Wire Wire Line
	1400 8400 1400 8700
Connection ~ 1600 8700
Wire Wire Line
	4950 8300 4500 8300
Wire Wire Line
	4500 8300 4500 7100
Connection ~ 4500 7100
Wire Wire Line
	4500 7100 5450 7100
Wire Wire Line
	3350 8300 2950 8300
Wire Wire Line
	2950 8300 2950 7100
Connection ~ 2950 7100
Wire Wire Line
	2950 7100 3850 7100
Connection ~ 1400 8700
Connection ~ 1600 7100
Wire Wire Line
	1900 7100 2950 7100
Wire Wire Line
	1900 8700 3350 8700
Wire Wire Line
	5900 2450 6550 2450
Connection ~ 6550 2450
Wire Wire Line
	5900 3050 6550 3050
Connection ~ 6550 3050
Wire Wire Line
	6200 2750 6200 2650
Wire Wire Line
	6200 2650 7350 2650
Wire Wire Line
	7350 2650 7350 2750
Connection ~ 7350 2750
Wire Wire Line
	7350 2750 7700 2750
$Comp
L Oscillator:CXO_DIP8 X2
U 1 1
P 5900 2750
F 0 "X2" H 6150 2600 50  0000 L CNN
F 1 "CXO_4MHz" H 5950 2500 50  0000 L CNN
F 2 "Oscillator:Oscillator_DIP-8" H 6350 2400 50  0001 C CNN
F 3 "http://cdn-reichelt.de/documents/datenblatt/B400/OSZI.pdf" H 5800 2750 50  0001 C CNN
	1    5900 2750
	1    0    0    -1  
$EndComp
NoConn ~ 5600 2750
$Comp
L Connector_Generic:Conn_01x07 J13
U 1 1
P 9900 4100
F 0 "J13" H 9979 4142 50  0000 L CNN
F 1 "Conn_Proto" H 9979 4051 50  0000 L CNN
F 2 "Connector_PinHeader_2.54mm:PinHeader_1x07_P2.54mm_Vertical" H 9900 4100 50  0001 C CNN
F 3 "~" H 9900 4100 50  0001 C CNN
	1    9900 4100
	1    0    0    -1  
$EndComp
Text Label 9700 3800 2    50   ~ 0
CLK
Text Label 9700 3900 2    50   ~ 0
PHI2
Text Label 9700 4000 2    50   ~ 0
R-W
Text Label 9700 4100 2    50   ~ 0
-WR
Text Label 9700 4200 2    50   ~ 0
-RD
Text Label 9700 4400 2    50   ~ 0
-MREQ
Text Label 9700 4300 2    50   ~ 0
-IORQ
$EndSCHEMATC
